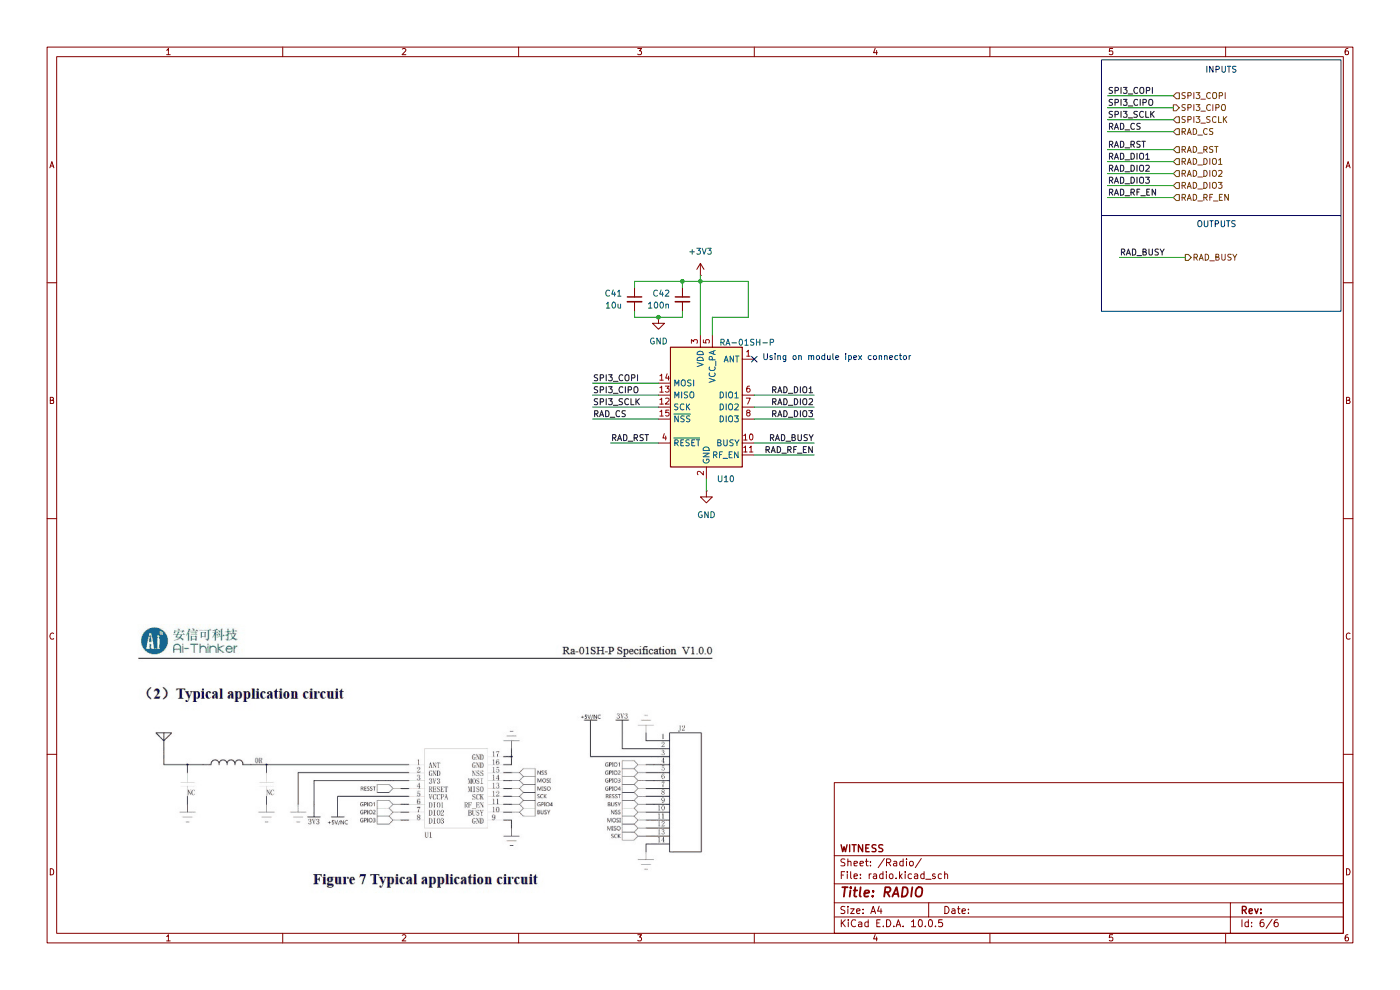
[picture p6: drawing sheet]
(kicad_sch
 (version 20260306)
 (generator "eeschema")
 (generator_version "10.0")
 (paper "A4")
 (title_block
  (title "RADIO")
  (company "WITNESS"))
 (lib_symbols
  (symbol "Device:C_Small"
   (pin_numbers (hide yes))
   (pin_names
    (offset 0.254) (hide yes)) (exclude_from_sim no) (in_bom yes) (on_board yes)
   (in_pos_files yes)
   (duplicate_pin_numbers_are_jumpers no)
   (property "Reference" "C" (at 0.254 1.778 0) (show_name no) (do_not_autoplace no) (effects (font (size 1.27 1.27)) (justify left)))
   (property "Value" "C_Small" (at 0.254 -2.032 0) (show_name no) (do_not_autoplace no) (effects (font (size 1.27 1.27)) (justify left)))
   (property "Footprint" "" (at 0 0 0) (show_name no) (do_not_autoplace no) (hide yes) (effects (font (size 1.27 1.27))))
   (property "Datasheet" "" (at 0 0 0) (show_name no) (do_not_autoplace no) (hide yes) (effects (font (size 1.27 1.27))))
   (property "Description" "Unpolarized capacitor, small symbol" (at 0 0 0) (show_name no) (do_not_autoplace no) (hide yes) (effects (font (size 1.27 1.27))))
   (symbol "C_Small_0_1"
    (polyline (pts (xy -1.524 0.508) (xy 1.524 0.508)) (stroke (width 0.3048) (type default)) (fill (type none)))
    (polyline (pts (xy -1.524 -0.508) (xy 1.524 -0.508)) (stroke (width 0.3302) (type default)) (fill (type none))))
   (symbol "C_Small_1_1"
    (pin passive line (at 0 2.54 270) (length 2.032) (name "" (effects (font (size 1.27 1.27)))) (number "1" (effects (font (size 1.27 1.27)))))
    (pin passive line (at 0 -2.54 90) (length 2.032) (name "" (effects (font (size 1.27 1.27)))) (number "2" (effects (font (size 1.27 1.27))))))
   (embedded_fonts no))
  (symbol "Witness:RA-01SH-P" (exclude_from_sim no) (in_bom yes) (on_board yes)
   (in_pos_files yes)
   (duplicate_pin_numbers_are_jumpers no)
   (property "Reference" "U" (at -6.858 15.24 0) (show_name no) (do_not_autoplace no) (effects (font (size 1.27 1.27))))
   (property "Value" "RA-01SH-P" (at 8.636 12.7 0) (show_name no) (do_not_autoplace no) (effects (font (size 1.27 1.27))))
   (property "Footprint" "RF_Module:Ai-Thinker-Ra-01-LoRa" (at 0 0 0) (show_name no) (do_not_autoplace no) (hide yes) (effects (font (size 1.27 1.27))))
   (property "Datasheet" "https://en.ai-thinker.com/Uploads/file/20240927/20240927114430_30249.pdf" (at 0 0 0) (show_name no) (do_not_autoplace no) (hide yes) (effects (font (size 1.27 1.27))))
   (property "Description" "" (at 0 0 0) (show_name no) (do_not_autoplace no) (hide yes) (effects (font (size 1.27 1.27))))
   (symbol "RA-01SH-P_0_1"
    (rectangle (start -7.62 11.43) (end 7.62 -13.97) (stroke (width 0.254) (type default)) (fill (type background))))
   (symbol "RA-01SH-P_1_1"
    (pin passive line (at 10.16 8.89 180) (length 2.54) (name "ANT" (effects (font (size 1.27 1.27)))) (number "1" (effects (font (size 1.27 1.27)))))
    (pin power_in line (at 0 -16.51 90) (length 2.54) (name "GND" (effects (font (size 1.27 1.27)))) (number "2" (effects (font (size 1.27 1.27)))))
    (pin power_in line (at -1.27 13.97 270) (length 2.54) (name "VDD" (effects (font (size 1.27 1.27)))) (number "3" (effects (font (size 1.27 1.27)))))
    (pin input line (at -10.16 -8.89 0) (length 2.54) (name "~{RESET}" (effects (font (size 1.27 1.27)))) (number "4" (effects (font (size 1.27 1.27)))))
    (pin bidirectional line (at 1.27 13.97 270) (length 2.54) (name "VCC_PA" (effects (font (size 1.27 1.27)))) (number "5" (effects (font (size 1.27 1.27)))))
    (pin bidirectional line (at 10.16 1.27 180) (length 2.54) (name "DIO1" (effects (font (size 1.27 1.27)))) (number "6" (effects (font (size 1.27 1.27)))))
    (pin bidirectional line (at 10.16 -1.27 180) (length 2.54) (name "DIO2" (effects (font (size 1.27 1.27)))) (number "7" (effects (font (size 1.27 1.27)))))
    (pin bidirectional line (at 10.16 -3.81 180) (length 2.54) (name "DIO3" (effects (font (size 1.27 1.27)))) (number "8" (effects (font (size 1.27 1.27)))))
    (pin passive line (at 0 -16.51 90) (length 2.54) (hide yes) (name "GND" (effects (font (size 1.27 1.27)))) (number "9" (effects (font (size 1.27 1.27)))))
    (pin bidirectional line (at 10.16 -8.89 180) (length 2.54) (name "BUSY" (effects (font (size 1.27 1.27)))) (number "10" (effects (font (size 1.27 1.27)))))
    (pin bidirectional line (at 10.16 -11.43 180) (length 2.54) (name "RF_EN" (effects (font (size 1.27 1.27)))) (number "11" (effects (font (size 1.27 1.27)))))
    (pin input line (at -10.16 -1.27 0) (length 2.54) (name "SCK" (effects (font (size 1.27 1.27)))) (number "12" (effects (font (size 1.27 1.27)))))
    (pin output line (at -10.16 1.27 0) (length 2.54) (name "MISO" (effects (font (size 1.27 1.27)))) (number "13" (effects (font (size 1.27 1.27)))))
    (pin input line (at -10.16 3.81 0) (length 2.54) (name "MOSI" (effects (font (size 1.27 1.27)))) (number "14" (effects (font (size 1.27 1.27)))))
    (pin input line (at -10.16 -3.81 0) (length 2.54) (name "~{NSS}" (effects (font (size 1.27 1.27)))) (number "15" (effects (font (size 1.27 1.27)))))
    (pin passive line (at 0 -16.51 90) (length 2.54) (hide yes) (name "GND" (effects (font (size 1.27 1.27)))) (number "16" (effects (font (size 1.27 1.27))))))
   (embedded_fonts no))
  (symbol "power:+3V3"
   (power global)
   (pin_numbers (hide yes))
   (pin_names
    (offset 0) (hide yes)) (exclude_from_sim no) (in_bom yes) (on_board yes)
   (in_pos_files yes)
   (duplicate_pin_numbers_are_jumpers no)
   (property "Reference" "#PWR" (at 0 -3.81 0) (show_name no) (do_not_autoplace no) (hide yes) (effects (font (size 1.27 1.27))))
   (property "Value" "+3V3" (at 0 3.556 0) (show_name no) (do_not_autoplace no) (effects (font (size 1.27 1.27))))
   (property "Footprint" "" (at 0 0 0) (show_name no) (do_not_autoplace no) (hide yes) (effects (font (size 1.27 1.27))))
   (property "Datasheet" "" (at 0 0 0) (show_name no) (do_not_autoplace no) (hide yes) (effects (font (size 1.27 1.27))))
   (property "Description" "Power symbol creates a global label with name \"+3V3\"" (at 0 0 0) (show_name no) (do_not_autoplace no) (hide yes) (effects (font (size 1.27 1.27))))
   (symbol "+3V3_0_1"
    (polyline (pts (xy -0.762 1.27) (xy 0 2.54)) (stroke (width 0) (type default)) (fill (type none)))
    (polyline (pts (xy 0 2.54) (xy 0.762 1.27)) (stroke (width 0) (type default)) (fill (type none)))
    (polyline (pts (xy 0 0) (xy 0 2.54)) (stroke (width 0) (type default)) (fill (type none))))
   (symbol "+3V3_1_1"
    (pin power_in line (at 0 0 90) (length 0) (name "" (effects (font (size 1.27 1.27)))) (number "1" (effects (font (size 1.27 1.27))))))
   (embedded_fonts no))
  (symbol "power:GND"
   (power global)
   (pin_numbers (hide yes))
   (pin_names
    (offset 0) (hide yes)) (exclude_from_sim no) (in_bom yes) (on_board yes)
   (in_pos_files yes)
   (duplicate_pin_numbers_are_jumpers no)
   (property "Reference" "#PWR" (at 0 -6.35 0) (show_name no) (do_not_autoplace no) (hide yes) (effects (font (size 1.27 1.27))))
   (property "Value" "GND" (at 0 -3.81 0) (show_name no) (do_not_autoplace no) (effects (font (size 1.27 1.27))))
   (property "Footprint" "" (at 0 0 0) (show_name no) (do_not_autoplace no) (hide yes) (effects (font (size 1.27 1.27))))
   (property "Datasheet" "" (at 0 0 0) (show_name no) (do_not_autoplace no) (hide yes) (effects (font (size 1.27 1.27))))
   (property "Description" "Power symbol creates a global label with name \"GND\" , ground" (at 0 0 0) (show_name no) (do_not_autoplace no) (hide yes) (effects (font (size 1.27 1.27))))
   (symbol "GND_0_1"
    (polyline (pts (xy 0 0) (xy 0 -1.27) (xy 1.27 -1.27) (xy 0 -2.54) (xy -1.27 -1.27) (xy 0 -1.27)) (stroke (width 0) (type default)) (fill (type none))))
   (symbol "GND_1_1"
    (pin power_in line (at 0 0 270) (length 0) (name "" (effects (font (size 1.27 1.27)))) (number "1" (effects (font (size 1.27 1.27))))))
   (embedded_fonts no)))
 (rectangle
  (start 233.68 12.7)
  (end 284.48 45.72)
  (stroke (width 0) (type default))
  (fill (type none)))
 (rectangle
  (start 233.68 45.72)
  (end 284.48 66.04)
  (stroke (width 0) (type default))
  (fill (type none)))
 (text "Using on module ipex connector"
  (exclude_from_sim no)
  (at 177.546 75.946 0)
  (effects (font (size 1.27 1.27))))
 (text "OUTPUTS"
  (exclude_from_sim no)
  (at 258.064 47.752 0)
  (effects (font (size 1.27 1.27))))
 (text "INPUTS"
  (exclude_from_sim no)
  (at 259.08 14.986 0)
  (effects (font (size 1.27 1.27))))
 (junction
  (at 148.59 59.69)
  (diameter 0)
  (color 0 0 0 0))
 (junction
  (at 139.7 67.31)
  (diameter 0)
  (color 0 0 0 0))
 (junction
  (at 144.78 59.69)
  (diameter 0)
  (color 0 0 0 0))
 (no_connect
  (at 160.02 76.2))
 (wire
  (pts (xy 134.62 66.04) (xy 134.62 67.31))
  (stroke (width 0) (type default)))
 (wire
  (pts (xy 151.13 67.31) (xy 158.75 67.31))
  (stroke (width 0) (type default)))
 (wire
  (pts (xy 160.02 88.9) (xy 172.72 88.9))
  (stroke (width 0) (type default)))
 (wire
  (pts (xy 160.02 83.82) (xy 172.72 83.82))
  (stroke (width 0) (type default)))
 (wire
  (pts (xy 234.95 20.32) (xy 248.92 20.32))
  (stroke (width 0) (type default)))
 (wire
  (pts (xy 125.73 88.9) (xy 139.7 88.9))
  (stroke (width 0) (type default)))
 (wire
  (pts (xy 125.73 83.82) (xy 139.7 83.82))
  (stroke (width 0) (type default)))
 (wire
  (pts (xy 234.95 22.86) (xy 248.92 22.86))
  (stroke (width 0) (type default)))
 (wire
  (pts (xy 148.59 59.69) (xy 158.75 59.69))
  (stroke (width 0) (type default)))
 (wire
  (pts (xy 251.46 54.61) (xy 237.49 54.61))
  (stroke (width 0) (type default)))
 (wire
  (pts (xy 160.02 96.52) (xy 172.72 96.52))
  (stroke (width 0) (type default)))
 (wire
  (pts (xy 234.95 25.4) (xy 248.92 25.4))
  (stroke (width 0) (type default)))
 (wire
  (pts (xy 151.13 71.12) (xy 151.13 67.31))
  (stroke (width 0) (type default)))
 (wire
  (pts (xy 139.7 67.31) (xy 144.78 67.31))
  (stroke (width 0) (type default)))
 (wire
  (pts (xy 134.62 67.31) (xy 139.7 67.31))
  (stroke (width 0) (type default)))
 (wire
  (pts (xy 234.95 31.75) (xy 248.92 31.75))
  (stroke (width 0) (type default)))
 (wire
  (pts (xy 149.86 101.6) (xy 149.86 104.14))
  (stroke (width 0) (type default)))
 (wire
  (pts (xy 248.92 41.91) (xy 234.95 41.91))
  (stroke (width 0) (type default)))
 (wire
  (pts (xy 234.95 34.29) (xy 248.92 34.29))
  (stroke (width 0) (type default)))
 (wire
  (pts (xy 144.78 60.96) (xy 144.78 59.69))
  (stroke (width 0) (type default)))
 (wire
  (pts (xy 158.75 59.69) (xy 158.75 67.31))
  (stroke (width 0) (type default)))
 (wire
  (pts (xy 144.78 59.69) (xy 148.59 59.69))
  (stroke (width 0) (type default)))
 (wire
  (pts (xy 148.59 59.69) (xy 148.59 71.12))
  (stroke (width 0) (type default)))
 (wire
  (pts (xy 234.95 27.94) (xy 248.92 27.94))
  (stroke (width 0) (type default)))
 (wire
  (pts (xy 160.02 93.98) (xy 172.72 93.98))
  (stroke (width 0) (type default)))
 (wire
  (pts (xy 144.78 59.69) (xy 134.62 59.69))
  (stroke (width 0) (type default)))
 (wire
  (pts (xy 125.73 86.36) (xy 139.7 86.36))
  (stroke (width 0) (type default)))
 (wire
  (pts (xy 129.54 93.98) (xy 139.7 93.98))
  (stroke (width 0) (type default)))
 (wire
  (pts (xy 134.62 59.69) (xy 134.62 60.96))
  (stroke (width 0) (type default)))
 (wire
  (pts (xy 144.78 66.04) (xy 144.78 67.31))
  (stroke (width 0) (type default)))
 (wire
  (pts (xy 160.02 86.36) (xy 172.72 86.36))
  (stroke (width 0) (type default)))
 (wire
  (pts (xy 125.73 81.28) (xy 139.7 81.28))
  (stroke (width 0) (type default)))
 (wire
  (pts (xy 148.59 58.42) (xy 148.59 59.69))
  (stroke (width 0) (type default)))
 (wire
  (pts (xy 234.95 36.83) (xy 248.92 36.83))
  (stroke (width 0) (type default)))
 (wire
  (pts (xy 234.95 39.37) (xy 248.92 39.37))
  (stroke (width 0) (type default)))
 (image
  (at 92.71 161.29)
  (scale 1.67528)
  (data))
 (label "SPI3_COPI"
  (at 234.95 20.32 0)
  (effects (font (size 1.27 1.27)) (justify left bottom)))
 (label "RAD_DIO2"
  (at 234.95 36.83 0)
  (effects (font (size 1.27 1.27)) (justify left bottom)))
 (label "RAD_DIO1"
  (at 172.72 83.82 180)
  (effects (font (size 1.27 1.27)) (justify right bottom)))
 (label "RAD_DIO3"
  (at 234.95 39.37 0)
  (effects (font (size 1.27 1.27)) (justify left bottom)))
 (label "SPI3_CIPO"
  (at 234.95 22.86 0)
  (effects (font (size 1.27 1.27)) (justify left bottom)))
 (label "RAD_BUSY"
  (at 237.49 54.61 0)
  (effects (font (size 1.27 1.27)) (justify left bottom)))
 (label "RAD_RF_EN"
  (at 172.72 96.52 180)
  (effects (font (size 1.27 1.27)) (justify right bottom)))
 (label "RAD_DIO2"
  (at 172.72 86.36 180)
  (effects (font (size 1.27 1.27)) (justify right bottom)))
 (label "RAD_RST"
  (at 129.54 93.98 0)
  (effects (font (size 1.27 1.27)) (justify left bottom)))
 (label "RAD_CS"
  (at 234.95 27.94 0)
  (effects (font (size 1.27 1.27)) (justify left bottom)))
 (label "SPI3_SCLK"
  (at 234.95 25.4 0)
  (effects (font (size 1.27 1.27)) (justify left bottom)))
 (label "SPI3_COPI"
  (at 125.73 81.28 0)
  (effects (font (size 1.27 1.27)) (justify left bottom)))
 (label "RAD_DIO1"
  (at 234.95 34.29 0)
  (effects (font (size 1.27 1.27)) (justify left bottom)))
 (label "RAD_RST"
  (at 234.95 31.75 0)
  (effects (font (size 1.27 1.27)) (justify left bottom)))
 (label "RAD_CS"
  (at 125.73 88.9 0)
  (effects (font (size 1.27 1.27)) (justify left bottom)))
 (label "RAD_DIO3"
  (at 172.72 88.9 180)
  (effects (font (size 1.27 1.27)) (justify right bottom)))
 (label "RAD_RF_EN"
  (at 234.95 41.91 0)
  (effects (font (size 1.27 1.27)) (justify left bottom)))
 (label "SPI3_CIPO"
  (at 125.73 83.82 0)
  (effects (font (size 1.27 1.27)) (justify left bottom)))
 (label "RAD_BUSY"
  (at 172.72 93.98 180)
  (effects (font (size 1.27 1.27)) (justify right bottom)))
 (label "SPI3_SCLK"
  (at 125.73 86.36 0)
  (effects (font (size 1.27 1.27)) (justify left bottom)))
 (hierarchical_label "RAD_CS"
  (shape input)
  (at 248.92 27.94 0)
  (effects (font (size 1.27 1.27)) (justify left)))
 (hierarchical_label "RAD_RST"
  (shape input)
  (at 248.92 31.75 0)
  (effects (font (size 1.27 1.27)) (justify left)))
 (hierarchical_label "RAD_DIO2"
  (shape input)
  (at 248.92 36.83 0)
  (effects (font (size 1.27 1.27)) (justify left)))
 (hierarchical_label "RAD_BUSY"
  (shape output)
  (at 251.46 54.61 0)
  (effects (font (size 1.27 1.27)) (justify left)))
 (hierarchical_label "SPI3_CIPO"
  (shape output)
  (at 248.92 22.86 0)
  (effects (font (size 1.27 1.27)) (justify left)))
 (hierarchical_label "RAD_DIO3"
  (shape input)
  (at 248.92 39.37 0)
  (effects (font (size 1.27 1.27)) (justify left)))
 (hierarchical_label "SPI3_COPI"
  (shape input)
  (at 248.92 20.32 0)
  (effects (font (size 1.27 1.27)) (justify left)))
 (hierarchical_label "RAD_RF_EN"
  (shape input)
  (at 248.92 41.91 0)
  (effects (font (size 1.27 1.27)) (justify left)))
 (hierarchical_label "RAD_DIO1"
  (shape input)
  (at 248.92 34.29 0)
  (effects (font (size 1.27 1.27)) (justify left)))
 (hierarchical_label "SPI3_SCLK"
  (shape input)
  (at 248.92 25.4 0)
  (effects (font (size 1.27 1.27)) (justify left)))
 (symbol
  (lib_id "power:GND")
  (at 139.7 67.31 0)
  (mirror y)
  (unit 1)
  (body_style 1)
  (exclude_from_sim no)
  (in_bom yes)
  (on_board yes)
  (in_pos_files yes)
  (dnp no)
  (fields_autoplaced yes)
  (property "Reference" "#PWR075" (at 139.7 73.66 0) (hide yes) (show_name no) (do_not_autoplace no) (effects (font (size 1.27 1.27))))
  (property "Value" "GND" (at 139.7 72.39 0) (show_name no) (do_not_autoplace no) (effects (font (size 1.27 1.27))))
  (property "Footprint" "" (at 139.7 67.31 0) (hide yes) (show_name no) (do_not_autoplace no) (effects (font (size 1.27 1.27))))
  (property "Datasheet" "" (at 139.7 67.31 0) (hide yes) (show_name no) (do_not_autoplace no) (effects (font (size 1.27 1.27))))
  (property "Description" "Power symbol creates a global label with name \"GND\" , ground" (at 139.7 67.31 0) (hide yes) (show_name no) (do_not_autoplace no) (effects (font (size 1.27 1.27))))
  (pin "1"))
 (symbol
  (lib_id "Device:C_Small")
  (at 134.62 63.5 0)
  (mirror y)
  (unit 1)
  (body_style 1)
  (exclude_from_sim no)
  (in_bom yes)
  (on_board yes)
  (in_pos_files yes)
  (dnp no)
  (property "Reference" "C41" (at 132.08 62.2362 0) (show_name no) (do_not_autoplace no) (effects (font (size 1.27 1.27)) (justify left)))
  (property "Value" "10u" (at 132.08 64.7762 0) (show_name no) (do_not_autoplace no) (effects (font (size 1.27 1.27)) (justify left)))
  (property "Footprint" "Capacitor_SMD:C_0603_1608Metric" (at 134.62 63.5 0) (hide yes) (show_name no) (do_not_autoplace no) (effects (font (size 1.27 1.27))))
  (property "Datasheet" "" (at 134.62 63.5 0) (hide yes) (show_name no) (do_not_autoplace no) (effects (font (size 1.27 1.27))))
  (property "Description" "Unpolarized capacitor, small symbol" (at 134.62 63.5 0) (hide yes) (show_name no) (do_not_autoplace no) (effects (font (size 1.27 1.27))))
  (property "LCSC_Part" "C96446" (at 134.62 63.5 0) (hide yes) (show_name no) (do_not_autoplace no) (effects (font (size 1.27 1.27))))
  (pin "2")
  (pin "1"))
 (symbol
  (lib_id "power:GND")
  (at 149.86 104.14 0)
  (unit 1)
  (body_style 1)
  (exclude_from_sim no)
  (in_bom yes)
  (on_board yes)
  (in_pos_files yes)
  (dnp no)
  (fields_autoplaced yes)
  (property "Reference" "#PWR073" (at 149.86 110.49 0) (hide yes) (show_name no) (do_not_autoplace no) (effects (font (size 1.27 1.27))))
  (property "Value" "GND" (at 149.86 109.22 0) (show_name no) (do_not_autoplace no) (effects (font (size 1.27 1.27))))
  (property "Footprint" "" (at 149.86 104.14 0) (hide yes) (show_name no) (do_not_autoplace no) (effects (font (size 1.27 1.27))))
  (property "Datasheet" "" (at 149.86 104.14 0) (hide yes) (show_name no) (do_not_autoplace no) (effects (font (size 1.27 1.27))))
  (property "Description" "Power symbol creates a global label with name \"GND\" , ground" (at 149.86 104.14 0) (hide yes) (show_name no) (do_not_autoplace no) (effects (font (size 1.27 1.27))))
  (pin "1"))
 (symbol
  (lib_id "power:+3V3")
  (at 148.59 58.42 0)
  (unit 1)
  (body_style 1)
  (exclude_from_sim no)
  (in_bom yes)
  (on_board yes)
  (in_pos_files yes)
  (dnp no)
  (fields_autoplaced yes)
  (property "Reference" "#PWR076" (at 148.59 62.23 0) (hide yes) (show_name no) (do_not_autoplace no) (effects (font (size 1.27 1.27))))
  (property "Value" "+3V3" (at 148.59 53.34 0) (show_name no) (do_not_autoplace no) (effects (font (size 1.27 1.27))))
  (property "Footprint" "" (at 148.59 58.42 0) (hide yes) (show_name no) (do_not_autoplace no) (effects (font (size 1.27 1.27))))
  (property "Datasheet" "" (at 148.59 58.42 0) (hide yes) (show_name no) (do_not_autoplace no) (effects (font (size 1.27 1.27))))
  (property "Description" "Power symbol creates a global label with name \"+3V3\"" (at 148.59 58.42 0) (hide yes) (show_name no) (do_not_autoplace no) (effects (font (size 1.27 1.27))))
  (pin "1"))
 (symbol
  (lib_id "Witness:RA-01SH-P")
  (at 149.86 85.09 0)
  (unit 1)
  (body_style 1)
  (exclude_from_sim no)
  (in_bom yes)
  (on_board yes)
  (in_pos_files yes)
  (dnp no)
  (property "Reference" "U10" (at 152.0033 101.6 0) (show_name no) (do_not_autoplace no) (effects (font (size 1.27 1.27)) (justify left)))
  (property "Value" "RA-01SH-P" (at 158.496 72.644 0) (show_name no) (do_not_autoplace no) (effects (font (size 1.27 1.27))))
  (property "Footprint" "RF_Module:Ai-Thinker-Ra-01-LoRa" (at 149.86 85.09 0) (hide yes) (show_name no) (do_not_autoplace no) (effects (font (size 1.27 1.27))))
  (property "Datasheet" "https://en.ai-thinker.com/Uploads/file/20240927/20240927114430_30249.pdf" (at 149.86 85.09 0) (hide yes) (show_name no) (do_not_autoplace no) (effects (font (size 1.27 1.27))))
  (property "Description" "" (at 149.86 85.09 0) (hide yes) (show_name no) (do_not_autoplace no) (effects (font (size 1.27 1.27))))
  (pin "8")
  (pin "3")
  (pin "4")
  (pin "7")
  (pin "5")
  (pin "10")
  (pin "16")
  (pin "2")
  (pin "15")
  (pin "11")
  (pin "12")
  (pin "9")
  (pin "13")
  (pin "14")
  (pin "6")
  (pin "1"))
 (symbol
  (lib_id "Device:C_Small")
  (at 144.78 63.5 0)
  (mirror y)
  (unit 1)
  (body_style 1)
  (exclude_from_sim no)
  (in_bom yes)
  (on_board yes)
  (in_pos_files yes)
  (dnp no)
  (property "Reference" "C42" (at 142.24 62.2362 0) (show_name no) (do_not_autoplace no) (effects (font (size 1.27 1.27)) (justify left)))
  (property "Value" "100n" (at 142.24 64.7762 0) (show_name no) (do_not_autoplace no) (effects (font (size 1.27 1.27)) (justify left)))
  (property "Footprint" "Capacitor_SMD:C_0402_1005Metric" (at 144.78 63.5 0) (hide yes) (show_name no) (do_not_autoplace no) (effects (font (size 1.27 1.27))))
  (property "Datasheet" "" (at 144.78 63.5 0) (hide yes) (show_name no) (do_not_autoplace no) (effects (font (size 1.27 1.27))))
  (property "Description" "Unpolarized capacitor, small symbol" (at 144.78 63.5 0) (hide yes) (show_name no) (do_not_autoplace no) (effects (font (size 1.27 1.27))))
  (property "LCSC_Part" "C307331" (at 144.78 63.5 0) (hide yes) (show_name no) (do_not_autoplace no) (effects (font (size 1.27 1.27))))
  (pin "2")
  (pin "1")))
